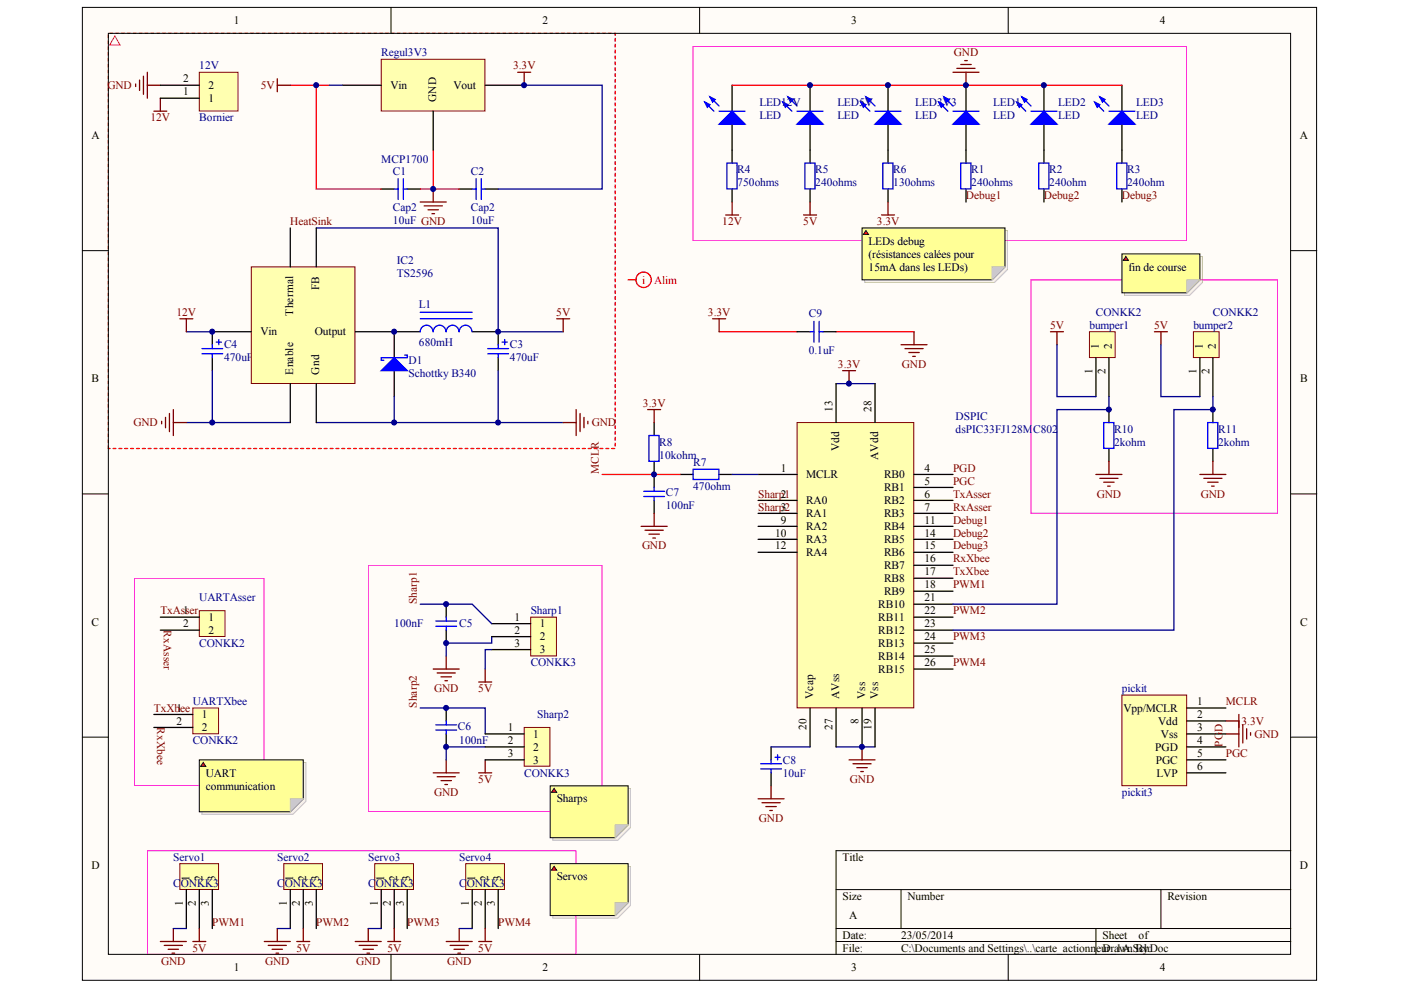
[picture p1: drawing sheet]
# Altium schematic sheet carte_actionneur_1A.SchDoc
size A

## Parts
12V  Bornier  [Bornier]
bumper1  CONKK2  [CONKK2]
bumper2  CONKK2  [CONKK2]
C1  Cap2  value 10uF  [CAPA2]
C2  Cap2  value 10uF  [CAPA2]
C3  470uF  [Capa_pol1]
C4  470uF  [Capa_pol1]
C5  100nF  [cms805]
C6  100nF  [cms805]
C7  100nF  [cms805]
C8  10uF  [Capa_pol1]
C9  0.1uF  [cms805]
D1  Schottky B340  [SMC]
DSPIC  dsPIC33FJ128MC802  [SOIC28(300mil)]
IC2  TS2596  [TO263-5L]
L1  Valeur: 680mH  [self]  (hidden comment: Inductance)
LED1  LED  [cms805]
LED2  LED  [cms805]
LED3  LED  [cms805]
LED3V3  LED  [cms805]
LED5V  LED  [cms805]
LED12V  LED  [cms805]
pickit  pickit3  [pickit3]
R1  240ohms  [cms805]
R2  240ohm  [cms805]
R3  240ohm  [cms805]
R4  750ohms  [cms805]
R5  240ohms  [cms805]
R6  130ohms  [cms805]
R7  470ohm  [cms805]
R8  10kohm  [cms805]
R10  2kohm  [cms805]
R11  2kohm  [cms805]
Regul3V3  MCP1700  [SOT89]
Servo1  CONKK3  [CONKK3]
Servo2  CONKK3  [CONKK3]
Servo3  CONKK3  [CONKK3]
Servo4  CONKK3  [CONKK3]
Sharp1  CONKK3  [CONKK3]
Sharp2  CONKK3  [CONKK3]
UARTAsser  CONKK2  [CONKK2]
UARTXbee  CONKK2  [CONKK2]

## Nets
3.3V: C2.2 C9.1 DSPIC.13(Vdd) DSPIC.28(AVdd) pickit.2(Vdd) R6.1 R8.1 Regul3V3.3(Vout)
5V: bumper1.1 bumper2.1 C1.1 C3.1 IC2.4(FB) L1.2 R5.1 Regul3V3.2(Vin) Servo1.2 Servo2.2 Servo3.2 Servo4.2 Sharp1.3 Sharp2.3
12V: 12V.1 C4.1 IC2.1(Vin) R4.1
GND: 12V.2 C1.2 C2.1 C3.2 C4.2 C5.1 C6.1 C7.1 C8.2 C9.2 D1.1(A) DSPIC.8(Vss) DSPIC.19(Vss) DSPIC.27(AVss) IC2.3(Gnd) IC2.5(Enable) LED1.2(K) LED2.2(K) LED3.2(K) LED3V3.2(K) LED5V.2(K) LED12V.2(K) pickit.3(Vss) R10.1 R11.1 Regul3V3.1(GND) Servo1.1 Servo2.1 Servo3.1 Servo4.1 Sharp1.2 Sharp2.2
Debug1: DSPIC.11(RB4) R1.1
Debug2: DSPIC.14(RB5) R2.1
Debug3: DSPIC.15(RB6) R3.1
HeatSink: IC2.0(Thermal)
MCLR: C7.2 pickit.1(Vpp/MCLR) R7.2 R8.2
PGC: DSPIC.5(RB1) pickit.5(PGC)
PGD: DSPIC.4(RB0) pickit.4(PGD)
PWM1: DSPIC.18(RB9) Servo1.3
PWM2: DSPIC.22(RB11) Servo2.3
PWM3: DSPIC.24(RB13) Servo3.3
PWM4: DSPIC.26(RB15) Servo4.3
RxAsser: DSPIC.7(RB3) UARTAsser.2
RxXbee: DSPIC.16(RB7) UARTXbee.2
Sharp1: C5.2 DSPIC.2(RA0) Sharp1.1
Sharp2: C6.2 DSPIC.3(RA1) Sharp2.1
TxAsser: DSPIC.6(RB2) UARTAsser.1
TxXbee: DSPIC.17(RB8) UARTXbee.1
Netbumper1_2: bumper1.2 DSPIC.21(RB10) R10.2
Netbumper2_2: bumper2.2 DSPIC.23(RB12) R11.2
NetC8_1: C8.1 DSPIC.20(Vcap)
NetD1_2: D1.2(K) IC2.2(Output) L1.1
NetDSPIC_1: DSPIC.1(MCLR) R7.1
NetLED1_1: LED1.1(A) R1.2
NetLED2_1: LED2.1(A) R2.2
NetLED3_1: LED3.1(A) R3.2
NetLED3V3_1: LED3V3.1(A) R6.2
NetLED5V_1: LED5V.1(A) R5.2
NetLED12V_1: LED12V.1(A) R4.2

Not connected (* = marked no-connect by the designer): DSPIC 9(RA2) 10(RA3) 12(RA4) 25(RB14); pickit 6(LVP)

## Layout directives
net class Undefined: (no net found under the mark)

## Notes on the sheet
- LEDs debug
  (résistances calées pour 15mA dans les LEDs)
- fin de course
- (near UARTXbee) UART communication
- (near Sharp2) Sharps
- Servos
